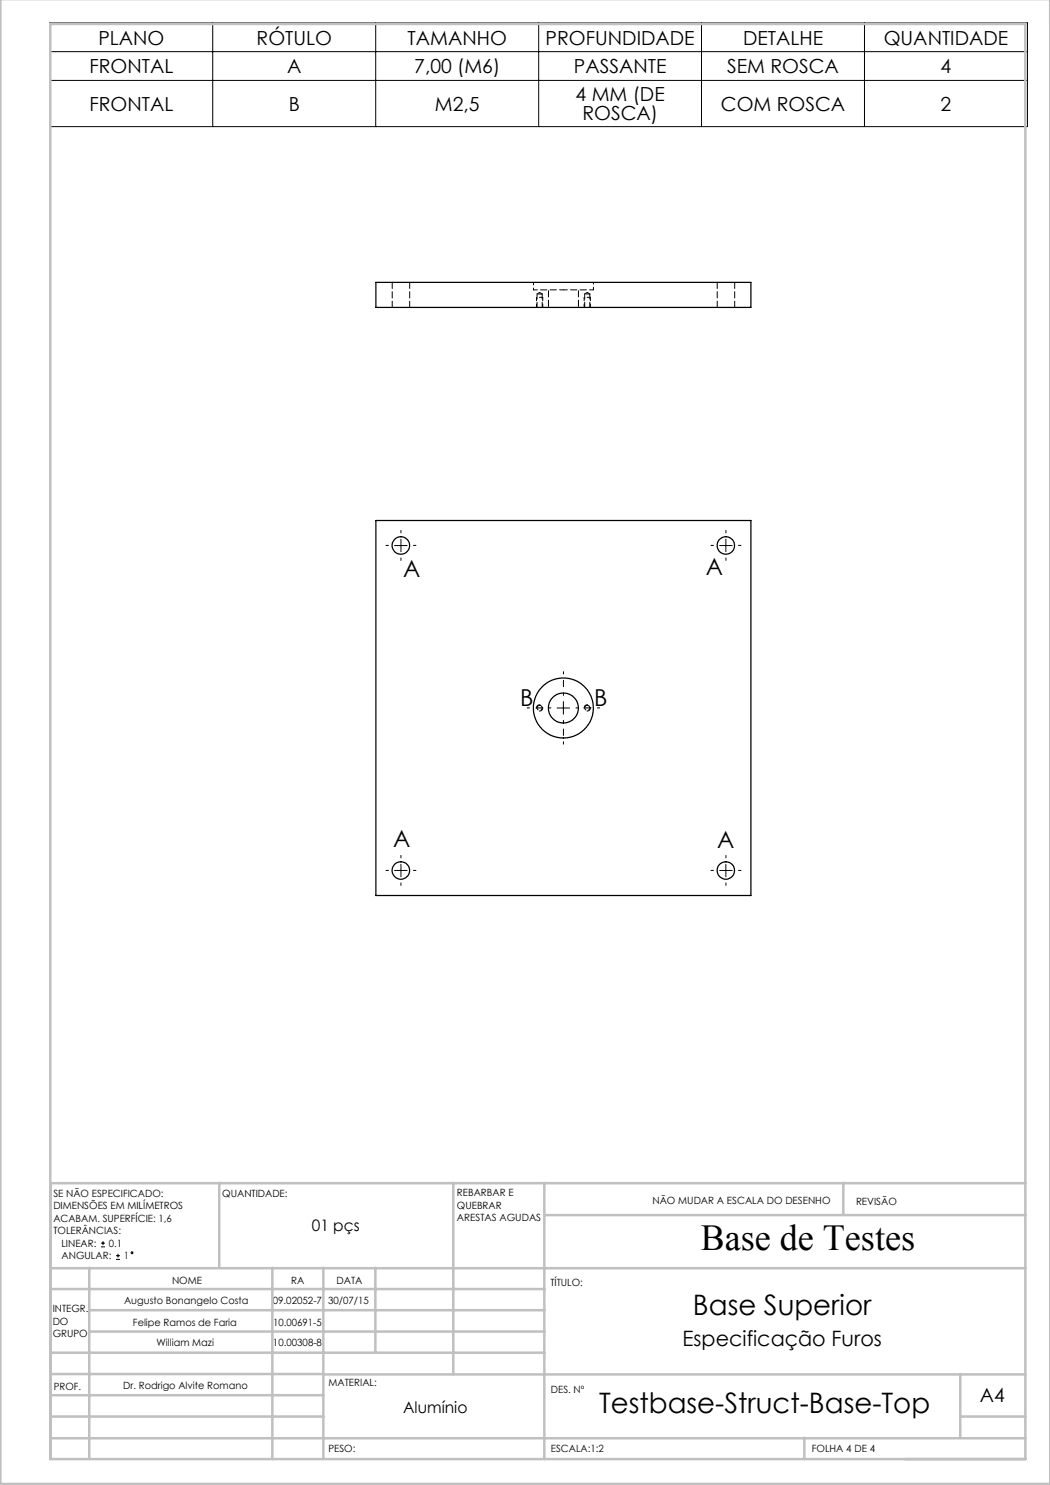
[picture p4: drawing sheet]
<svg xmlns="http://www.w3.org/2000/svg" width="210mm" height="297mm" viewBox="0 0 210 297" stroke-linecap="round" stroke-linejoin="round" font-family="sans-serif">
<g fill="none" stroke="#000" stroke-width=".2">
<path d="M10 4.6h195.5v20.7h-195.5zM10 10.3h195.5M10 16.1h195.5M42.5 4.6v20.7M75.1 4.6v20.7M107.7 4.6v20.7M140.3 4.6v20.7M172.9 4.6v20.7M78.9 109.1h2.5M80.2 107.8v2.5M143.9 109.1h2.5M145.2 107.8v2.5"/>
<path d="M111.4 141.6h2.5M112.7 140.3v2.5M78.9 174.1h2.5M80.2 172.9v2.5M143.9 174.1h2.5M145.2 172.9v2.5M20.2 249.4h.8M20.2 248.6h.8M20.6 248.2v.8M23.2 251.9h.8M23.2 251.1h.8M23.6 250.8v.7"/>
<circle cx="26.4" cy="250.5" r=".19"/>
</g>
<path d="M107.8 142.2a.63 .63 0 0 0 .7-.6 .63 .63 0 0 0-.6-.6 .63 .63 0 0 0-.6 .7M117.3 142.2a.63 .63 0 0 0 .8-.6 .63 .63 0 0 0-.7-.6 .63 .63 0 0 0-.6 .7" fill="none" stroke="#000" stroke-width=".2" stroke-dasharray="1.3 .6" stroke-linecap="butt"/>
<g fill="none" stroke="#c0c0c0" stroke-width=".5">
<path d="M.1 -.1v296.9h209.9v-296.9M10.1 4.8h195v287h-195zM10.1 236.6h195M43.9 236.6v16.9M90.7 236.6v38.2M108.9 236.6v55.2M168.7 236.6v6.3M10.1 257.8h98.8M10.1 253.6h195M17.9 253.5v38.3M54.5 253.5v38.3M64.7 253.5v38.3"/>
<path d="M75.1 253.5v17M108.9 243h96.2M10.1 270.5h98.8M10.1 279h54.6M10.1 274.8h54.6M17.9 266.3h91M17.9 262h91M64.7 274.9h140.4M192.1 274.8v12.7M10.1 283.3h54.6M10.1 287.7h195M160.9 287.5v4.3"/>
<path d="M192.1 283.3h13"/>
</g>
<path d="M108.6 59.5h-1.3M118.1 59.5h-1.3M107.3 61.5v-2M108.6 61.5v-2M116.8 61.5v-2M118.1 61.5v-2" fill="none" stroke="#000" stroke-width=".2" stroke-dasharray="1.3 .6" stroke-dashoffset=".6"/>
<path d="M112.7 139.1v-4.8M110.2 141.6h-4.8M112.7 144.1v4.7M115.2 141.6h4.7" fill="none" stroke="#000" stroke-width=".2" stroke-dasharray="15.2 1.3 1.3 1.3" stroke-dashoffset="14.8"/>
<g fill="none" stroke="#000" stroke-width=".2" stroke-dasharray="15.2 1.3 1.3 1.3">
<path d="M77.7 109.1h-.5M80.2 106.6v-.5M80.2 111.6v.5M82.7 109.1h.5M142.7 109.1h-.5M145.2 106.6v-.5M145.2 111.6v.5M147.7 109.1h.5M77.7 174.1h-.5M80.2 171.6v-.5M80.2 176.6v.5M82.7 174.1h.5"/>
<path d="M142.7 174.1h-.5M145.2 171.6v-.5M145.2 176.6v.5M147.7 174.1h.5"/>
</g>
<g fill="none" stroke="#000" stroke-width=".25">
<path d="M75.2 56.5h75v5h-75zM75.2 104.1h75v75h-75z"/>
<circle cx="80.2" cy="109.1" r="1.75"/>
<circle cx="145.2" cy="109.1" r="1.75"/>
<circle cx="112.7" cy="141.6" r="6"/>
<circle cx="112.7" cy="141.6" r="3"/>
<circle cx="80.2" cy="174.1" r="1.75"/>
<circle cx="145.2" cy="174.1" r="1.75"/>
</g>
<path d="M78.4 56.5v5M107.9 58.5l-.5 .3M108.4 58.8l-.5-.3M117.5 58.5l-.6 .3M118 58.8l-.5-.3M143.4 56.5v5M81.9 61.5v-5M146.9 61.5v-5M107.9 141.1a.51 .51 0 0 1 .5 .7 .51 .51 0 0 1-.8 .1 .51 .51 0 0 1 .1-.8h.2M117.5 141.1a.51 .51 0 0 1 .4 .7 .51 .51 0 0 1-.8 .1 .51 .51 0 0 1 .2-.8h.2" fill="none" stroke="#000" stroke-width=".2" stroke-dasharray="1.3 .6"/>
<path d="M106.7 58h6M108.4 58.8h-1M112.7 58h6M118 58.8h-1.1" fill="none" stroke="#000" stroke-width=".2" stroke-dasharray="1.3 .6" stroke-dashoffset=".5"/>
<path d="M106.7 56.5v1.5M118.7 58v-1.5" fill="none" stroke="#000" stroke-width=".2" stroke-dasharray="1.3 .6" stroke-dashoffset=".8"/>
<path d="M109.7 58v3.5M115.7 61.5v-3.5" fill="none" stroke="#000" stroke-width=".2" stroke-dasharray="1.3 .6" stroke-dashoffset="-.2"/>
<path d="M107.4 58.8v2.7M116.9 58.8v2.7M108.4 61.5v-2.7M118 61.5v-2.7" fill="none" stroke="#000" stroke-width=".2" stroke-dasharray="1.3 .6" stroke-dashoffset=".3"/>
<text font-size="7.3" x="140.1" y="249.9">Base de Testes</text>
<g font-size="5.6">
<text x="138.6" y="263">Base Superior</text>
<text x="119.8" y="282.7">Testbase-Struct-Base-Top</text>
</g>
<g font-size="4.7">
<text x="80.6" y="115.4">A</text>
<text x="141.1" y="114.9">A</text>
<text x="104" y="141.1">B</text>
<text x="118.8" y="141.1">B</text>
<text x="78.6" y="169.4">A</text>
<text x="143.5" y="169.6">A</text>
</g>
<text font-size="4.2" x="136.5" y="269.3">Especificação Furos</text>
<g font-size="3.9">
<text x="19.7" y="8.9">PLANO</text>
<text x="51.3" y="8.9">RÓTULO</text>
<text x="81.5" y="8.9">TAMANHO</text>
<text x="109.1" y="8.9">PROFUNDIDADE</text>
<text x="148.6" y="8.9">DETALHE</text>
<text x="176.7" y="8.9">QUANTIDADE</text>
<text x="17.9" y="14.6">FRONTAL</text>
<text x="57.4" y="14.6">A</text>
<text x="82.9" y="14.6">7,00 (M6)</text>
<text x="114.8" y="14.6">PASSANTE</text>
<text x="145.4" y="14.6">SEM ROSCA</text>
<text x="188.1" y="14.6">4</text>
<text x="17.9" y="22.1">FRONTAL</text>
<text x="57.8" y="22.1">B</text>
<text x="87" y="22.1">M2,5</text>
<text x="115.1" y="20.2">4 MM (DE</text>
<text x="144.2" y="22.1">COM ROSCA</text>
<text x="188.1" y="22.1">2</text>
<text x="116.5" y="24.1">ROSCA)</text>
<text x="196" y="280.4">A4</text>
</g>
<g font-size="3.2">
<text x="62.4" y="246.2">01 pçs</text>
<text x="80.6" y="282.7">Alumínio</text>
</g>
<g font-size="2">
<text x="10.7" y="239.4">SE NÃO ESPECIFICADO:</text>
<text x="44.4" y="239.4">QUANTIDADE:</text>
<text x="91.4" y="239.3">REBARBAR E</text>
<text x="10.7" y="241.9">DIMENSÕES EM MILÍMETROS</text>
<text x="10.7" y="244.4">ACABAM. SUPERFÍCIE: 1,6</text>
<text x="91.4" y="241.8">QUEBRAR</text>
<text x="91.4" y="244.3">ARESTAS AGUDAS</text>
<text x="130.5" y="240.8">NÃO MUDAR A ESCALA DO DESENHO</text>
<text x="171.2" y="241">REVISÃO</text>
<text x="10.7" y="246.9">TOLERÂNCIAS:</text>
<text x="12.3" y="249.4">LINEAR:</text>
<text x="12.3" y="251.9">ANGULAR:</text>
<text x="21.8" y="249.4">0.1</text>
<text x="24.8" y="251.9">1</text>
<text x="34.4" y="256.8">NOME</text>
<text x="58.3" y="256.7">RA</text>
<text x="67.3" y="256.7">DATA</text>
<text x="110.1" y="257.1">TÍTULO:</text>
<text x="10.5" y="262.4">INTEGR.</text>
<text x="24.8" y="260.9">Augusto Bonangelo Costa</text>
<text x="54.5" y="260.7">09.02052-7</text>
<text x="65.6" y="260.7">30/07/15</text>
<text x="10.5" y="264.9">DO</text>
<text x="10.5" y="267.4">GRUPO</text>
<text x="26.6" y="265.1">Felipe Ramos de Faria</text>
<text x="31.3" y="269.2">William Mazi</text>
<text x="54.6" y="269.2">10.00308-8</text>
<text x="54.6" y="265.1">10.00691-5</text>
<text x="10.7" y="277.9">PROF.</text>
<text x="24.6" y="277.8">Dr. Rodrigo Alvite Romano</text>
<text x="65.7" y="277.3">MATERIAL:</text>
<text x="110.2" y="278.5">DES. Nº</text>
<text x="65.7" y="290.3">PESO:</text>
<text x="110.2" y="290.5">ESCALA:1:2</text>
<text x="162.4" y="290.4">FOLHA 4 DE 4</text>
</g>
</svg>
